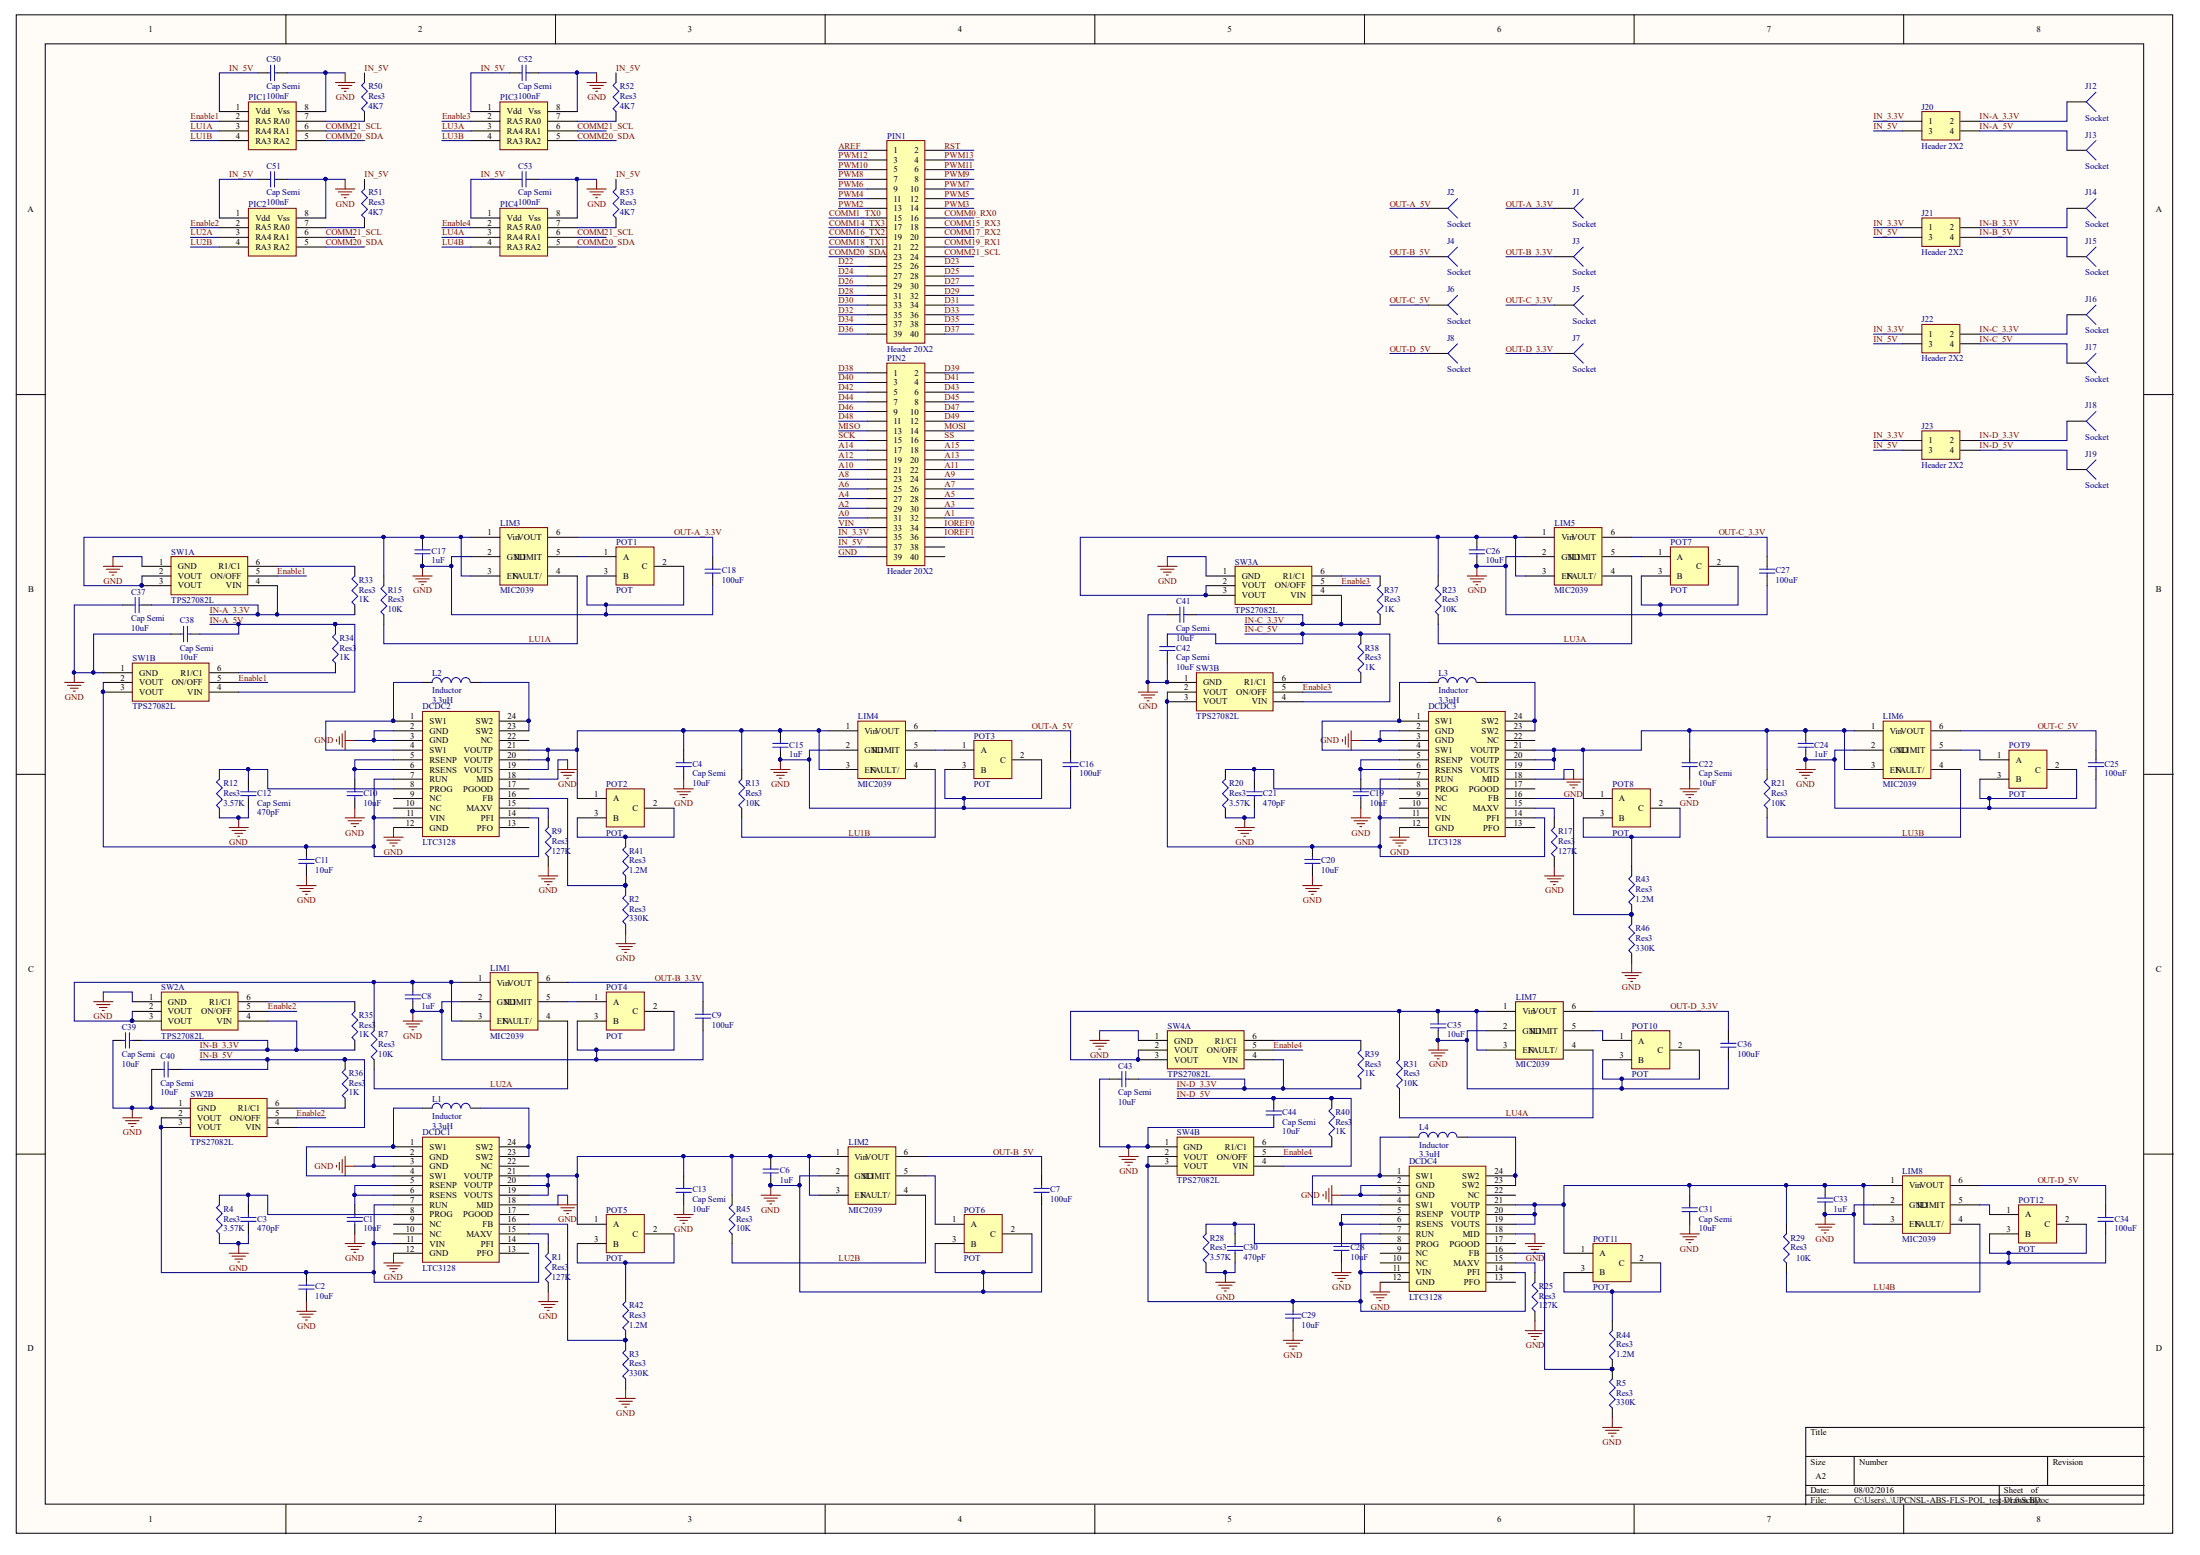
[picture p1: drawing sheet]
# Altium schematic sheet UPCNSL-ABS-FLS-POL_test-v1.0.SchDoc
size A2

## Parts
C1  value 10uF  [CAP0603]  (hidden comment: CAP0603)
C2  value 10uF  [CAP0603]  (hidden comment: CAP0603)
C3  value 470pF  [CAP0603]  (hidden comment: CAP0603)
C4  Cap Semi  value 10uF  [1608[0603]]
C6  value 1uF  [CAP0603]  (hidden comment: CAP0603)
C7  value 100uF  [CAP0603]  (hidden comment: CAP0603)
C8  value 1uF  [CAP0603]  (hidden comment: CAP0603)
C9  value 100uF  [CAP0603]  (hidden comment: CAP0603)
C10  value 10uF  [CAP0603]  (hidden comment: CAP0603)
C11  value 10uF  [CAP0603]  (hidden comment: CAP0603)
C12  Cap Semi  value 470pF  [1608[0603]]
C13  Cap Semi  value 10uF  [1608[0603]]
C15  value 1uF  [CAP0603]  (hidden comment: CAP0603)
C16  value 100uF  [CAP0603]  (hidden comment: CAP0603)
C17  value 1uF  [CAP0603]  (hidden comment: CAP0603)
C18  value 100uF  [CAP0603]  (hidden comment: CAP0603)
C19  value 10uF  [CAP0603]  (hidden comment: CAP0603)
C20  value 10uF  [CAP0603]  (hidden comment: CAP0603)
C21  value 470pF  [CAP0603]  (hidden comment: CAP0603)
C22  Cap Semi  value 10uF  [1608[0603]]
C24  value 1uF  [CAP0603]  (hidden comment: CAP0603)
C25  value 100uF  [CAP0603]  (hidden comment: CAP0603)
C26  value 10uF  [CAP0603]  (hidden comment: CAP0603)
C27  value 100uF  [CAP0603]  (hidden comment: CAP0603)
C28  value 10uF  [CAP0603]  (hidden comment: CAP0603)
C29  value 10uF  [CAP0603]  (hidden comment: CAP0603)
C30  value 470pF  [CAP0603]  (hidden comment: CAP0603)
C31  Cap Semi  value 10uF  [1608[0603]]
C33  value 1uF  [CAP0603]  (hidden comment: CAP0603)
C34  value 100uF  [CAP0603]  (hidden comment: CAP0603)
C35  value 10uF  [CAP0603]  (hidden comment: CAP0603)
C36  value 100uF  [CAP0603]  (hidden comment: CAP0603)
C37  Cap Semi  value 10uF  [1608[0603]]
C38  Cap Semi  value 10uF  [1608[0603]]
C39  Cap Semi  value 10uF  [1608[0603]]
C40  Cap Semi  value 10uF  [1608[0603]]
C41  Cap Semi  value 10uF  [1608[0603]]
C42  Cap Semi  value 10uF  [1608[0603]]
C43  Cap Semi  value 10uF  [1608[0603]]
C44  Cap Semi  value 10uF  [1608[0603]]
C50  Cap Semi  value 100nF  [1608[0603]]
C51  Cap Semi  value 100nF  [1608[0603]]
C52  Cap Semi  value 100nF  [1608[0603]]
C53  Cap Semi  value 100nF  [1608[0603]]
DCDC1  LTC3128  [SOP-24]
DCDC2  LTC3128  [SOP-24]
DCDC3  LTC3128  [SOP-24]
DCDC4  LTC3128  [SOP-24]
J1  Socket  [PIN1]
J2  Socket  [PIN1]
J3  Socket  [PIN1]
J4  Socket  [PIN1]
J5  Socket  [PIN1]
J6  Socket  [PIN1]
J7  Socket  [PIN1]
J8  Socket  [PIN1]
J12  Socket  [PIN1]
J13  Socket  [PIN1]
J14  Socket  [PIN1]
J15  Socket  [PIN1]
J16  Socket  [PIN1]
J17  Socket  [PIN1]
J18  Socket  [PIN1]
J19  Socket  [PIN1]
J20  Header 2X2  [HDR2X2]
J21  Header 2X2  [HDR2X2]
J22  Header 2X2  [HDR2X2]
J23  Header 2X2  [HDR2X2]
L1  Inductor  value 3.3uH  [MPLC0703R3]
L2  Inductor  value 3.3uH  [MPLC0703R3]
L3  Inductor  value 3.3uH  [MPLC0703R3]
L4  Inductor  value 3.3uH  [MPLC0703R3]
LIM1  MIC2039  [SOT23-6_M]
LIM2  MIC2039  [SOT23-6_M]
LIM3  MIC2039  [SOT23-6_M]
LIM4  MIC2039  [SOT23-6_M]
LIM5  MIC2039  [SOT23-6_M]
LIM6  MIC2039  [SOT23-6_M]
LIM7  MIC2039  [SOT23-6_M]
LIM8  MIC2039  [SOT23-6_M]
PIC1  SOCOL-8P  [SOCOL-8P]  (value not drawn)
PIC2  SOCOL-8P  [SOCOL-8P]  (value not drawn)
PIC3  SOCOL-8P  [SOCOL-8P]  (value not drawn)
PIC4  SOCOL-8P  [SOCOL-8P]  (value not drawn)
PIN1  Header 20X2  [HDR2X20]
PIN2  Header 20X2  [HDR2X20]
POT1  POT  [POT]
POT2  POT  [POT2]
POT3  POT  [POT]
POT4  POT  [POT]
POT5  POT  [POT2]
POT6  POT  [POT]
POT7  POT  [POT]
POT8  POT  [POT2]
POT9  POT  [POT]
POT10  POT  [POT]
POT11  POT  [POT2]
POT12  POT  [POT]
R1  Res3  value 127K  [J1-0603]
R2  Res3  value 330K  [J1-0603]
R3  Res3  value 330K  [J1-0603]
R4  Res3  value 3.57K  [J1-0603]
R5  Res3  value 330K  [J1-0603]
R7  Res3  value 10K  [J1-0603]
R9  Res3  value 127K  [J1-0603]
R12  Res3  value 3.57K  [J1-0603]
R13  Res3  value 10K  [J1-0603]
R15  Res3  value 10K  [J1-0603]
R17  Res3  value 127K  [J1-0603]
R20  Res3  value 3.57K  [J1-0603]
R21  Res3  value 10K  [J1-0603]
R23  Res3  value 10K  [J1-0603]
R25  Res3  value 127K  [J1-0603]
R28  Res3  value 3.57K  [J1-0603]
R29  Res3  value 10K  [J1-0603]
R31  Res3  value 10K  [J1-0603]
R33  Res3  value 1K  [J1-0603]
R34  Res3  value 1K  [J1-0603]
R35  Res3  value 1K  [J1-0603]
R36  Res3  value 1K  [J1-0603]
R37  Res3  value 1K  [J1-0603]
R38  Res3  value 1K  [J1-0603]
R39  Res3  value 1K  [J1-0603]
R40  Res3  value 1K  [J1-0603]
R41  Res3  value 1.2M  [J1-0603]
R42  Res3  value 1.2M  [J1-0603]
R43  Res3  value 1.2M  [J1-0603]
R44  Res3  value 1.2M  [J1-0603]
R45  Res3  value 10K  [J1-0603]
R46  Res3  value 330K  [J1-0603]
R50  Res3  value 4K7  [J1-0603]
R51  Res3  value 4K7  [J1-0603]
R52  Res3  value 4K7  [J1-0603]
R53  Res3  value 4K7  [J1-0603]
SW1A  TPS27082L  [TPS27081A]
SW1B  TPS27082L  [TPS27081A]
SW2A  TPS27082L  [TPS27081A]
SW2B  TPS27082L  [TPS27081A]
SW3A  TPS27082L  [TPS27081A]
SW3B  TPS27082L  [TPS27081A]
SW4A  TPS27082L  [TPS27081A]
SW4B  TPS27082L  [TPS27081A]

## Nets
GND: C1.2 C2.2 C3.2 C4.1 C6.2 C7.2 C8.2 C9.2 C10.2 C11.2 C12.1 C13.1 C15.2 C16.2 C17.2 C18.2 C19.2 C20.2 C21.2 C22.1 C24.2 C25.2 C26.2 C27.2 C28.2 C29.2 C30.2 C31.1 C33.2 C34.2 C35.2 C36.2 C37.1 C38.1 C39.1 C40.1 C41.2 C42.2 C43.1 C44.1 C50.2 C51.2 C52.2 C53.2 DCDC1.2(GND) DCDC1.3(GND) DCDC1.12(GND) DCDC1.18(MID) DCDC2.2(GND) DCDC2.3(GND) DCDC2.12(GND) DCDC2.18(MID) DCDC3.2(GND) DCDC3.3(GND) DCDC3.12(GND) DCDC3.18(MID) DCDC4.2(GND) DCDC4.3(GND) DCDC4.12(GND) DCDC4.18(MID) LIM1.2(GND) LIM2.2(GND) LIM3.2(GND) LIM4.2(GND) LIM5.2(GND) LIM6.2(GND) LIM7.2(GND) LIM8.2(GND) PIC1.8(Vss) PIC2.8(Vss) PIC3.8(Vss) PIC4.8(Vss) PIN2.39 POT1.2(C) POT1.3(B) POT3.2(C) POT3.3(B) POT4.2(C) POT4.3(B) POT6.2(C) POT6.3(B) POT7.2(C) POT7.3(B) POT9.2(C) POT9.3(B) POT10.2(C) POT10.3(B) POT12.2(C) POT12.3(B) R1.1 R2.1 R3.1 R4.1 R5.1 R9.1 R12.1 R17.1 R20.1 R25.1 R28.1 R46.1 SW1A.1(GND) SW1B.1(GND) SW2A.1(GND) SW2B.1(GND) SW3A.1(GND) SW3B.1(GND) SW4A.1(GND) SW4B.1(GND)
A0: PIN2.31
A1: PIN2.32
A2: PIN2.29
A3: PIN2.30
A4: PIN2.27
A5: PIN2.28
A6: PIN2.25
A7: PIN2.26
A8: PIN2.23
A9: PIN2.24
A10: PIN2.21
A11: PIN2.22
A12: PIN2.19
A13: PIN2.20
A14: PIN2.17
A15: PIN2.18
AREF: PIN1.1
COMM0_RX0: PIN1.16
COMM1_TX0: PIN1.15
COMM14_TX3: PIN1.17
COMM15_RX3: PIN1.18
COMM16_TX2: PIN1.19
COMM17_RX2: PIN1.20
COMM18_TX1: PIN1.21
COMM19_RX1: PIN1.22
COMM20_SDA: PIC1.5(RA2) PIC2.5(RA2) PIC3.5(RA2) PIC4.5(RA2) PIN1.23
COMM21_SCL: PIC1.6(RA1) PIC2.6(RA1) PIC3.6(RA1) PIC4.6(RA1) PIN1.24
D22: PIN1.25
D23: PIN1.26
D24: PIN1.27
D25: PIN1.28
D26: PIN1.29
D27: PIN1.30
D28: PIN1.31
D29: PIN1.32
D30: PIN1.33
D31: PIN1.34
D32: PIN1.35
D33: PIN1.36
D34: PIN1.37
D35: PIN1.38
D36: PIN1.39
D37: PIN1.40
D38: PIN2.1
D39: PIN2.2
D40: PIN2.3
D41: PIN2.4
D42: PIN2.5
D43: PIN2.6
D44: PIN2.7
D45: PIN2.8
D46: PIN2.9
D47: PIN2.10
D48: PIN2.11
D49: PIN2.12
Enable1: PIC1.2(RA5) SW1A.5(ON/OFF) SW1B.5(ON/OFF)
Enable2: PIC2.2(RA5) SW2A.5(ON/OFF) SW2B.5(ON/OFF)
Enable3: PIC3.2(RA5) SW3A.5(ON/OFF) SW3B.5(ON/OFF)
Enable4: PIC4.2(RA5) SW4A.5(ON/OFF) SW4B.5(ON/OFF)
IN-A_3.3V: C37.2 J12.1 J20.2 R33.1 SW1A.4(VIN)
IN-A_5V: C38.2 J13.1 J20.4 R34.2 SW1B.4(VIN)
IN-B_3.3V: C39.2 J14.1 J21.2 R35.1 SW2A.4(VIN)
IN-B_5V: C40.2 J15.1 J21.4 R36.2 SW2B.4(VIN)
IN-C_3.3V: C41.1 J16.1 J22.2 R37.1 SW3A.4(VIN)
IN-C_5V: C42.1 J17.1 J22.4 R38.2 SW3B.4(VIN)
IN-D_3.3V: C43.2 J18.1 J23.2 R39.1 SW4A.4(VIN)
IN-D_5V: C44.2 J19.1 J23.4 R40.2 SW4B.4(VIN)
IN_3.3V: J20.1 J21.1 J22.1 J23.1 PIN2.35
IN_5V: C50.1 C51.1 C52.1 C53.1 J20.3 J21.3 J22.3 J23.3 PIC1.1(Vdd) PIC2.1(Vdd) PIC3.1(Vdd) PIC4.1(Vdd) PIN2.37 R50.2 R51.2 R52.2 R53.2
IOREF0: PIN2.34
IOREF1: PIN2.36
LU1A: LIM3.4(FAULT/) PIC1.3(RA4) R15.1
LU1B: LIM4.4(FAULT/) PIC1.4(RA3) R13.1
LU2A: LIM1.4(FAULT/) PIC2.3(RA4) R7.1
LU2B: LIM2.4(FAULT/) PIC2.4(RA3) R45.1
LU3A: LIM5.4(FAULT/) PIC3.3(RA4) R23.1
LU3B: LIM6.4(FAULT/) PIC3.4(RA3) R21.1
LU4A: LIM7.4(FAULT/) PIC4.3(RA4) R31.1
LU4B: LIM8.4(FAULT/) PIC4.4(RA3) R29.1
MISO: PIN2.13
MOSI: PIN2.14
OUT-A_3.3V: C18.1 J1.1 LIM3.6(VOUT)
OUT-A_5V: C16.1 J2.1 LIM4.6(VOUT)
OUT-B_3.3V: C9.1 J3.1 LIM1.6(VOUT)
OUT-B_5V: C7.1 J4.1 LIM2.6(VOUT)
OUT-C_3.3V: C27.1 J5.1 LIM5.6(VOUT)
OUT-C_5V: C25.1 J6.1 LIM6.6(VOUT)
OUT-D_3.3V: C36.1 J7.1 LIM7.6(VOUT)
OUT-D_5V: C34.1 J8.1 LIM8.6(VOUT)
PWM2: PIN1.13
PWM3: PIN1.14
PWM4: PIN1.11
PWM5: PIN1.12
PWM6: PIN1.9
PWM7: PIN1.10
PWM8: PIN1.7
PWM9: PIN1.8
PWM10: PIN1.5
PWM11: PIN1.6
PWM12: PIN1.3
PWM13: PIN1.4
RST: PIN1.2
SCK: PIN2.15
SS: PIN2.16
VIN: PIN2.33
NetC1_1: C1.1 DCDC1.5(RSENP) DCDC1.6(RSENS)
NetC2_1: C2.1 DCDC1.7(RUN) DCDC1.11(VIN) DCDC1.14(PFI) SW2B.2(VOUT) SW2B.3(VOUT)
NetC3_1: C3.1 DCDC1.8(PROG) R4.2
NetC4_2: C4.2 C15.1 DCDC2.19(VOUTS) DCDC2.20(VOUTP) DCDC2.21(VOUTP) LIM4.1(Vin) LIM4.3(EN) POT2.1(A) R13.2
NetC6_1: C6.1 C13.2 DCDC1.19(VOUTS) DCDC1.20(VOUTP) DCDC1.21(VOUTP) LIM2.1(Vin) LIM2.3(EN) POT5.1(A) R45.2
NetC8_1: C8.1 LIM1.1(Vin) LIM1.3(EN) R7.2 SW2A.2(VOUT) SW2A.3(VOUT)
NetC10_1: C10.1 DCDC2.5(RSENP) DCDC2.6(RSENS)
NetC11_1: C11.1 DCDC2.7(RUN) DCDC2.11(VIN) DCDC2.14(PFI) SW1B.2(VOUT) SW1B.3(VOUT)
NetC12_2: C12.2 DCDC2.8(PROG) R12.2
NetC17_1: C17.1 LIM3.1(Vin) LIM3.3(EN) R15.2 SW1A.2(VOUT) SW1A.3(VOUT)
NetC19_1: C19.1 DCDC3.5(RSENP) DCDC3.6(RSENS)
NetC20_1: C20.1 DCDC3.7(RUN) DCDC3.11(VIN) DCDC3.14(PFI) SW3B.2(VOUT) SW3B.3(VOUT)
NetC21_1: C21.1 DCDC3.8(PROG) R20.2
NetC22_2: C22.2 C24.1 DCDC3.19(VOUTS) DCDC3.20(VOUTP) DCDC3.21(VOUTP) LIM6.1(Vin) LIM6.3(EN) POT8.1(A) R21.2
NetC26_1: C26.1 LIM5.1(Vin) LIM5.3(EN) R23.2 SW3A.2(VOUT) SW3A.3(VOUT)
NetC28_1: C28.1 DCDC4.5(RSENP) DCDC4.6(RSENS)
NetC29_1: C29.1 DCDC4.7(RUN) DCDC4.11(VIN) DCDC4.14(PFI) SW4B.2(VOUT) SW4B.3(VOUT)
NetC30_1: C30.1 DCDC4.8(PROG) R28.2
NetC31_2: C31.2 C33.1 DCDC4.19(VOUTS) DCDC4.20(VOUTP) DCDC4.21(VOUTP) LIM8.1(Vin) LIM8.3(EN) POT11.1(A) R29.2
NetC35_1: C35.1 LIM7.1(Vin) LIM7.3(EN) R31.2 SW4A.2(VOUT) SW4A.3(VOUT)
NetDCDC1_1: DCDC1.1(SW1) DCDC1.4(SW1) L1.1
NetDCDC1_15: DCDC1.15(MAXV) R1.2
NetDCDC1_16: DCDC1.16(FB) R3.2 R42.1
NetDCDC1_23: DCDC1.23(SW2) DCDC1.24(SW2) L1.2
NetDCDC2_1: DCDC2.1(SW1) DCDC2.4(SW1) L2.1
NetDCDC2_15: DCDC2.15(MAXV) R9.2
NetDCDC2_16: DCDC2.16(FB) R2.2 R41.1
NetDCDC2_23: DCDC2.23(SW2) DCDC2.24(SW2) L2.2
NetDCDC3_1: DCDC3.1(SW1) DCDC3.4(SW1) L3.1
NetDCDC3_15: DCDC3.15(MAXV) R17.2
NetDCDC3_16: DCDC3.16(FB) R43.1 R46.2
NetDCDC3_23: DCDC3.23(SW2) DCDC3.24(SW2) L3.2
NetDCDC4_1: DCDC4.1(SW1) DCDC4.4(SW1) L4.1
NetDCDC4_15: DCDC4.15(MAXV) R25.2
NetDCDC4_16: DCDC4.16(FB) R5.2 R44.1
NetDCDC4_23: DCDC4.23(SW2) DCDC4.24(SW2) L4.2
NetLIM1_5: LIM1.5(ILIMIT) POT4.1(A)
NetLIM2_5: LIM2.5(ILIMIT) POT6.1(A)
NetLIM3_5: LIM3.5(ILIMIT) POT1.1(A)
NetLIM4_5: LIM4.5(ILIMIT) POT3.1(A)
NetLIM5_5: LIM5.5(ILIMIT) POT7.1(A)
NetLIM6_5: LIM6.5(ILIMIT) POT9.1(A)
NetLIM7_5: LIM7.5(ILIMIT) POT10.1(A)
NetLIM8_5: LIM8.5(ILIMIT) POT12.1(A)
NetPIC1_7: PIC1.7(RA0) R50.1
NetPIC2_7: PIC2.7(RA0) R51.1
NetPIC3_7: PIC3.7(RA0) R52.1
NetPIC4_7: PIC4.7(RA0) R53.1
NetPOT2_2: POT2.2(C) POT2.3(B) R41.2
NetPOT5_2: POT5.2(C) POT5.3(B) R42.2
NetPOT8_2: POT8.2(C) POT8.3(B) R43.2
NetPOT11_2: POT11.2(C) POT11.3(B) R44.2
NetR33_2: R33.2 SW1A.6(R1/C1)
NetR34_1: R34.1 SW1B.6(R1/C1)
NetR35_2: R35.2 SW2A.6(R1/C1)
NetR36_1: R36.1 SW2B.6(R1/C1)
NetR37_2: R37.2 SW3A.6(R1/C1)
NetR38_1: R38.1 SW3B.6(R1/C1)
NetR39_2: R39.2 SW4A.6(R1/C1)
NetR40_1: R40.1 SW4B.6(R1/C1)

Not connected (* = marked no-connect by the designer): DCDC1 9(NC) 10(NC) 13(PFO) 17(PGOOD) 22(NC); DCDC2 9(NC) 10(NC) 13(PFO) 17(PGOOD) 22(NC); DCDC3 9(NC) 10(NC) 13(PFO) 17(PGOOD) 22(NC); DCDC4 9(NC) 10(NC) 13(PFO) 17(PGOOD) 22(NC); PIN2 38 40
